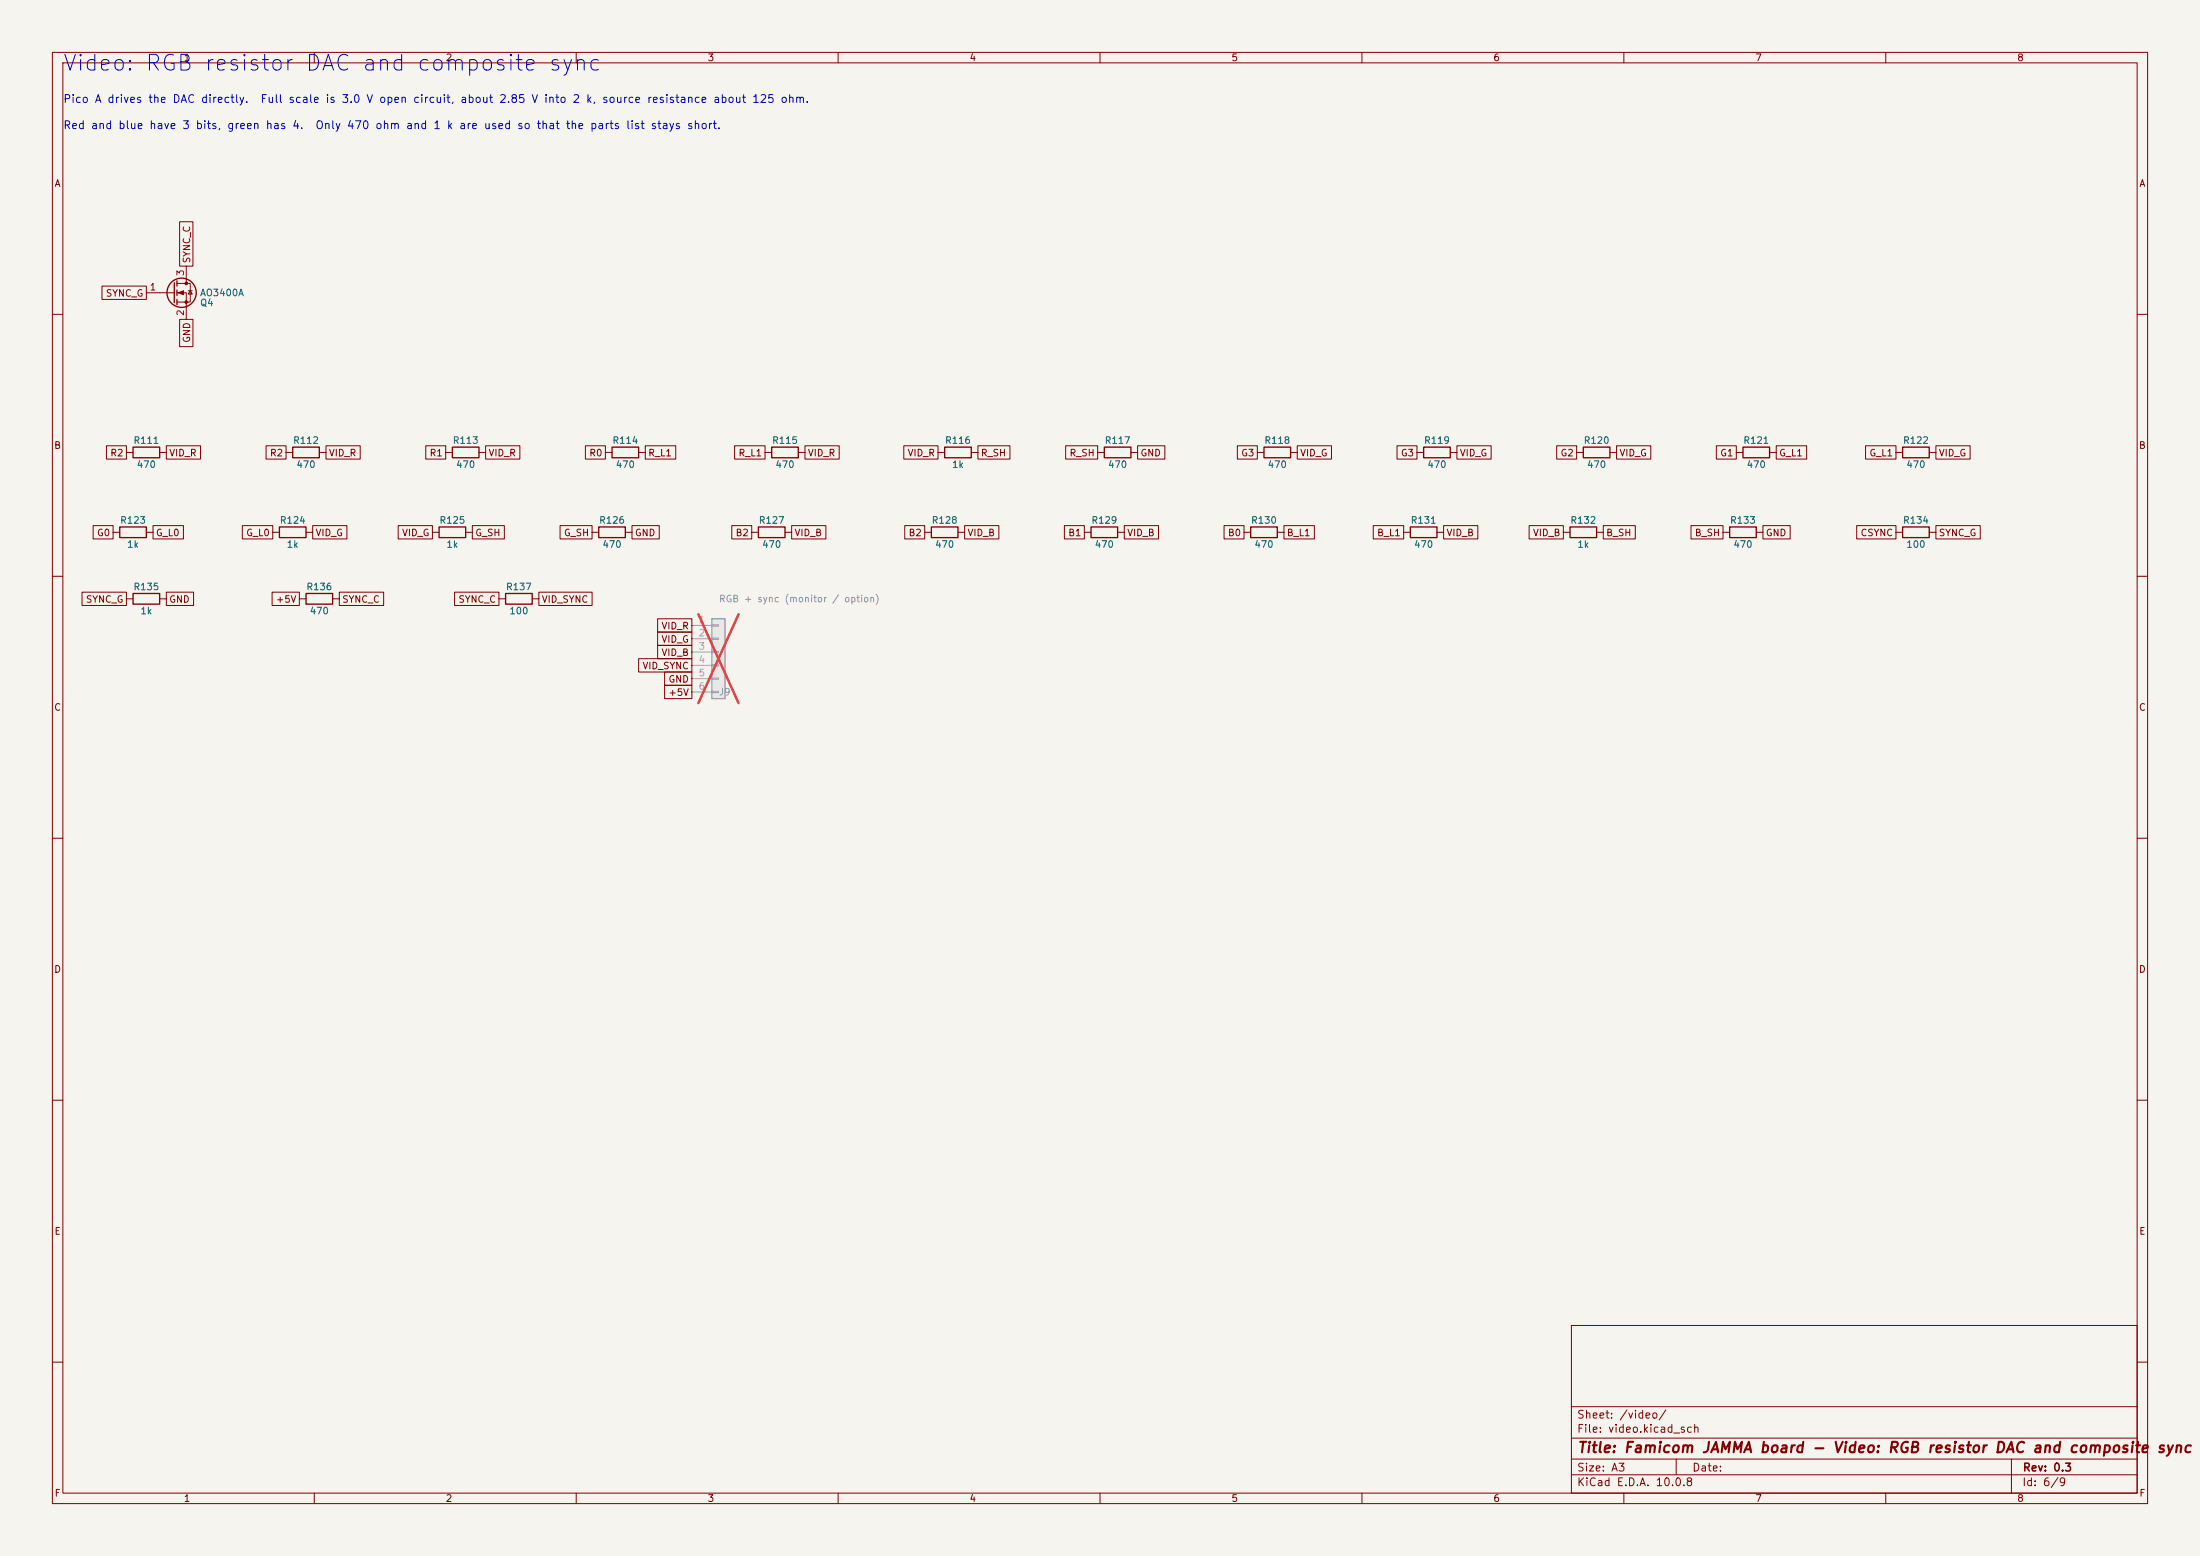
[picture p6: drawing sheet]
<svg xmlns="http://www.w3.org/2000/svg" width="420mm" height="297mm" viewBox="0 0 420 297" stroke-linecap="round" stroke-linejoin="round" font-family="sans-serif">
<path d="M0 0h420v297h-420z" fill="#f5f4ef" stroke="#f5f4ef" stroke-width=".19"/>
<g fill="none" stroke="#840000" stroke-width=".19">
<path d="M10 10h400v277h-400zM12 12h396v273h-396zM60 10v2M110 10v2M160 10v2M210 10v2M260 10v2M310 10v2M360 10v2M10 60h2M408 60h2M24.1 86.4h1.3"/>
<path d="M30.5 86.4h1.2M54.6 86.4h1.3M61 86.4h1.2M85.1 86.4h1.3M91.4 86.4h1.3M115.6 86.4h1.2M121.9 86.4h1.3M146 86.4h1.3M152.4 86.4h1.3M179.1 86.4h1.2M185.4 86.4h1.3M240 86.4h1.3"/>
<path d="M246.4 86.4h1.2M270.5 86.4h1.3M276.9 86.4h1.2M301 86.4h1.3M307.3 86.4h1.3M331.5 86.4h1.2M337.8 86.4h1.3M10 110h2M21.6 101.6h1.3M24.1 114.3h1.3M27.9 101.6h1.3M30.5 114.3h1.2"/>
<path d="M52.1 101.6h1.2M57.1 114.3h1.3M58.4 101.6h1.3M63.5 114.3h1.3M95.2 114.3h1.3M101.6 114.3h1.3M113 101.6h1.3M119.4 101.6h1.2M143.5 101.6h1.3M149.9 101.6h1.2M176.5 101.6h1.3M182.9 101.6h1.2"/>
<path d="M237.5 101.6h1.3M243.8 101.6h1.3M268 101.6h1.2M274.3 101.6h1.3M298.4 101.6h1.3M304.8 101.6h1.3M328.9 101.6h1.3M335.3 101.6h1.2M361.9 101.6h1.3M368.3 101.6h1.3M408 110h2M10 160h2"/>
<path d="M408 160h2M10 210h2M408 210h2M300 253h108v32h-108zM10 260h2M300 278.5h108M300 274.5h108M300 268.5h108M320 278.5v3M384 278.5v6.5M408 260h2M60 285v2"/>
<path d="M110 285v2M160 285v2M210 285v2M260 285v2M300 281.5h108M310 285v2M360 285v2"/>
</g>
<g fill="none" stroke="#840000" stroke-width=".25">
<path d="M25.4 85.3h5.1v2.1h-5.1zM55.9 85.3h5.1v2.1h-5.1zM86.4 85.3h5v2.1h-5zM116.8 85.3h5.1v2.1h-5.1zM147.3 85.3h5.1v2.1h-5.1zM180.3 85.3h5.1v2.1h-5.1zM241.3 85.3h5.1v2.1h-5.1zM271.8 85.3h5.1v2.1h-5.1zM302.3 85.3h5v2.1h-5zM332.7 85.3h5.1v2.1h-5.1zM22.9 100.6h5v2h-5zM25.4 113.3h5.1v2h-5.1z"/>
<path d="M53.3 100.6h5.1v2h-5.1zM58.4 113.3h5.1v2h-5.1zM96.5 113.3h5.1v2h-5.1zM114.3 100.6h5.1v2h-5.1zM144.8 100.6h5.1v2h-5.1zM177.8 100.6h5.1v2h-5.1zM238.8 100.6h5v2h-5zM269.2 100.6h5.1v2h-5.1zM299.7 100.6h5.1v2h-5.1zM330.2 100.6h5.1v2h-5.1zM363.2 100.6h5.1v2h-5.1z"/>
</g>
<path d="M135.9 118.1h2.5v15.3h-2.5z" fill="#ebeae8"/>
<path d="M135.9 118.1h2.5v15.3h-2.5z" fill="none" stroke="#9c9b98" stroke-width=".25"/>
<path d="M132.1 119.4h3.8M135.9 119.3h1.3v.2h-1.3zM132.1 121.9h3.8M132.1 124.5h3.8M132.1 127h3.8M132.1 129.5h3.8M132.1 132.1h3.8M135.9 121.8h1.3v.2h-1.3zM135.9 124.3h1.3v.3h-1.3zM135.9 126.9h1.3v.2h-1.3zM135.9 129.4h1.3v.3h-1.3zM135.9 132h1.3v.2h-1.3z" fill="none" stroke="#9c9b98" stroke-width=".19"/>
<path d="M133.3 117.3l7.7 16.9M141 117.3l-7.7 16.9" fill="none" stroke="#e12e31" stroke-width=".46"/>
<g fill="none" stroke="#840000" stroke-width=".25">
<path d="M33.3 54v3.8M33.8 53.6v1M33.8 55.4v1M33.8 57.2v1M210.8 85.3h5.1v2.1h-5.1zM363.2 85.3h5.1v2.1h-5.1zM83.8 100.6h5.1v2h-5.1zM208.3 100.6h5.1v2h-5.1z"/>
<circle cx="34.7" cy="55.9" r="2.79"/>
</g>
<g fill="none" stroke="#840000" stroke-width=".19">
<path d="M19.5 54.6h8.4v2.6h-8.4zM27.9 55.9h5.4M33.8 54.1h2.5v3.6h-2.5M33.8 55.9h1.8v5.1M34.3 42.3h2.5v8.5h-2.5zM35.6 50.8v3.3M35.9 55.5h.8M36.3 55.5l.4 .6h-.8zM34.3 61h2.5v5.2h-2.5zM20.3 85.1h3.8v2.5h-3.8zM31.7 85.1h6.6v2.5h-6.6zM50.8 85.1h3.8v2.5h-3.8z"/>
<path d="M62.2 85.1h6.6v2.5h-6.6zM81.3 85.1h3.8v2.5h-3.8zM92.7 85.1h6.5v2.5h-6.5zM111.8 85.1h3.8v2.5h-3.8zM123.2 85.1h5.8v2.5h-5.8zM140.2 85.1h5.8v2.5h-5.8zM153.7 85.1h6.5v2.5h-6.5zM172.5 85.1h6.6v2.5h-6.6zM186.7 85.1h6.1v2.5h-6.1zM203.4 85.1h6.1v2.5h-6.1zM209.5 86.4h1.3M215.9 86.4h1.3"/>
<path d="M217.2 85.1h5.2v2.5h-5.2zM236.2 85.1h3.8v2.5h-3.8zM247.6 85.1h6.6v2.5h-6.6zM266.7 85.1h3.8v2.5h-3.8zM278.1 85.1h6.6v2.5h-6.6zM297.2 85.1h3.8v2.5h-3.8zM308.6 85.1h6.5v2.5h-6.5zM327.7 85.1h3.8v2.5h-3.8zM339.1 85.1h5.8v2.5h-5.8zM356.1 85.1h5.8v2.5h-5.8zM361.9 86.4h1.3M368.3 86.4h1.3"/>
<path d="M369.6 85.1h6.5v2.5h-6.5zM15.7 113h8.4v2.6h-8.4zM17.8 100.3h3.8v2.6h-3.8zM29.2 100.3h5.8v2.6h-5.8zM31.7 113h5.3v2.6h-5.3zM46.3 100.3h5.8v2.6h-5.8zM51.9 113h5.2v2.6h-5.2zM59.7 100.3h6.5v2.6h-6.5zM64.8 113h8.4v2.6h-8.4zM76 100.3h6.5v2.6h-6.5zM82.5 101.6h1.3M86.8 113h8.4v2.6h-8.4z"/>
<path d="M88.9 101.6h1.3M90.2 100.3h6.1v2.6h-6.1zM102.9 113h10.1v2.6h-10.1zM106.9 100.3h6.1v2.6h-6.1zM120.6 100.3h5.3v2.6h-5.3zM125.5 118.1h6.6v2.6h-6.6zM139.7 100.3h3.8v2.6h-3.8zM151.1 100.3h6.6v2.6h-6.6zM172.7 100.3h3.8v2.6h-3.8zM184.1 100.3h6.6v2.6h-6.6zM203.2 100.3h3.8v2.6h-3.8zM207 101.6h1.3"/>
<path d="M213.4 101.6h1.2M214.6 100.3h6.6v2.6h-6.6zM233.7 100.3h3.8v2.6h-3.8zM245.1 100.3h5.8v2.6h-5.8zM262.2 100.3h5.8v2.6h-5.8zM275.6 100.3h6.5v2.6h-6.5zM291.9 100.3h6.5v2.6h-6.5zM306.1 100.3h6.1v2.6h-6.1zM322.8 100.3h6.1v2.6h-6.1zM336.5 100.3h5.3v2.6h-5.3zM354.4 100.3h7.5v2.6h-7.5zM369.6 100.3h8.4v2.6h-8.4z"/>
<path d="M121.9 125.7h10.2v2.6h-10.2zM125.5 120.6h6.6v2.6h-6.6zM125.5 123.2h6.6v2.5h-6.6zM126.9 128.3h5.2v2.5h-5.2zM126.9 130.8h5.2v2.6h-5.2z"/>
</g>
<g fill="#840000" stroke="#840000" stroke-width=".19">
<path d="M34 55.9l1.1-.4v.8z"/>
<circle cx="35.6" cy="54.1" r=".25"/>
<circle cx="35.6" cy="57.7" r=".25"/>
</g>
<text font-size="3" fill="#0000c2" x="11.8" y="14.3">Video: RGB resistor DAC and composite sync</text>
<g font-size="2" fill="#840000">
<text x="301" y="277.8">Title: Famicom JAMMA board - Video: RGB resistor DAC and composite</text>
<text x="411.5" y="277.8">sync</text>
</g>
<g font-size="1.5" fill="#0000c2">
<text x="12" y="20">Pico A drives the DAC directly.</text>
<text x="49.6" y="20">Full scale is 3.0 V open circuit, about 2.85 V into 2 k, source resistance about 125 ohm.</text>
<text x="12" y="25">Red and blue have 3 bits, green has 4.</text>
<text x="60.1" y="25">Only 470 ohm and 1 k are used so that the parts list stays short.</text>
</g>
<g font-size="1.5" fill="#840000">
<text x="300.9" y="273.8">File: video.kicad_sch</text>
<text x="300.9" y="271.1">Sheet: /video/</text>
<text x="300.9" y="281.2">Size: A3</text>
<text x="322.9" y="281.2">Date:</text>
<text x="386" y="281.2">Rev: 0.3</text>
<text x="300.9" y="284">KiCad E.D.A. 10.0.8</text>
<text x="385.9" y="284">Id: 6/9</text>
</g>
<g font-size="1.3" fill="#840000">
<text x="35" y="12">1</text>
<text x="85" y="12">2</text>
<text x="135" y="12">3</text>
<text x="185" y="12">4</text>
<text x="235" y="12">5</text>
<text x="285" y="12">6</text>
<text x="335" y="12">7</text>
<text x="385" y="12">8</text>
<text x="10.3" y="36">A</text>
<text x="408.3" y="36">A</text>
<text x="36.6" y="50.4" transform="rotate(-90 36.6 50.4)">SYNC_C</text>
<text x="20.1" y="56.9">SYNC_G</text>
<text x="36.6" y="65.5" transform="rotate(-90 36.6 65.5)">GND</text>
<text x="10.2" y="86">B</text>
<text x="20.9" y="87.4">R2</text>
<text x="32.2" y="87.4">VID_R</text>
<text x="51.4" y="87.4">R2</text>
<text x="62.7" y="87.4">VID_R</text>
<text x="81.9" y="87.4">R1</text>
<text x="93.2" y="87.4">VID_R</text>
<text x="112.4" y="87.4">R0</text>
<text x="123.6" y="87.4">R_L1</text>
<text x="140.9" y="87.4">R_L1</text>
<text x="154.1" y="87.4">VID_R</text>
<text x="173.2" y="87.4">VID_R</text>
<text x="187.1" y="87.4">R_SH</text>
<text x="204.1" y="87.4">R_SH</text>
<text x="217.6" y="87.4">GND</text>
<text x="236.8" y="87.4">G3</text>
<text x="248.1" y="87.4">VID_G</text>
<text x="267.3" y="87.4">G3</text>
<text x="278.6" y="87.4">VID_G</text>
<text x="297.8" y="87.4">G2</text>
<text x="309.1" y="87.4">VID_G</text>
<text x="328.3" y="87.4">G1</text>
<text x="339.5" y="87.4">G_L1</text>
<text x="356.8" y="87.4">G_L1</text>
<text x="370" y="87.4">VID_G</text>
<text x="408.2" y="86">B</text>
<text x="18.4" y="102.7">G0</text>
<text x="29.7" y="102.7">G_L0</text>
<text x="46.9" y="102.7">G_L0</text>
<text x="60.1" y="102.7">VID_G</text>
<text x="76.6" y="102.7">VID_G</text>
<text x="90.6" y="102.7">G_SH</text>
<text x="107.5" y="102.7">G_SH</text>
<text x="121.1" y="102.7">GND</text>
<text x="140.3" y="102.7">B2</text>
<text x="151.6" y="102.7">VID_B</text>
<text x="173.3" y="102.7">B2</text>
<text x="184.6" y="102.7">VID_B</text>
<text x="203.8" y="102.7">B1</text>
<text x="215.1" y="102.7">VID_B</text>
<text x="234.3" y="102.7">B0</text>
<text x="245.6" y="102.7">B_L1</text>
<text x="262.8" y="102.7">B_L1</text>
<text x="276" y="102.7">VID_B</text>
<text x="292.5" y="102.7">VID_B</text>
<text x="306.5" y="102.7">B_SH</text>
<text x="323.4" y="102.7">B_SH</text>
<text x="337" y="102.7">GND</text>
<text x="355.1" y="102.7">CSYNC</text>
<text x="370" y="102.7">SYNC_G</text>
<text x="16.3" y="115.4">SYNC_G</text>
<text x="32.2" y="115.4">GND</text>
<text x="52.6" y="115.4">+5V</text>
<text x="65.2" y="115.4">SYNC_C</text>
<text x="87.4" y="115.4">SYNC_C</text>
<text x="103.3" y="115.4">VID_SYNC</text>
<text x="126.2" y="123">VID_G</text>
<text x="126.2" y="120.4">VID_R</text>
<text x="126.2" y="125.5">VID_B</text>
<text x="122.5" y="128.1">VID_SYNC</text>
<text x="127.5" y="130.6">GND</text>
<text x="10.2" y="136">C</text>
<text x="127.5" y="133.1">+5V</text>
<text x="408.2" y="136">C</text>
<text x="10.2" y="186">D</text>
<text x="408.2" y="186">D</text>
<text x="10.3" y="236">E</text>
<text x="408.3" y="236">E</text>
<text x="10.3" y="286">F</text>
<text x="35" y="287">1</text>
<text x="85" y="287">2</text>
<text x="135" y="287">3</text>
<text x="185" y="287">4</text>
<text x="235" y="287">5</text>
<text x="285" y="287">6</text>
<text x="335" y="287">7</text>
<text x="385" y="287">8</text>
<text x="408.3" y="286">F</text>
</g>
<g font-size="1.3" fill="#a90000">
<text x="35.4" y="52.8" transform="rotate(-90 35.4 52.8)">3</text>
<text x="28.5" y="55.7">1</text>
<text x="35.4" y="60.4" transform="rotate(-90 35.4 60.4)">2</text>
</g>
<g font-size="1.3" fill="#006464">
<text x="38.1" y="58.7">Q4</text>
<text x="38.1" y="56.8">AO3400A</text>
<text x="25.4" y="85">R111</text>
<text x="26" y="89.6">470</text>
<text x="55.8" y="85">R112</text>
<text x="56.5" y="89.6">470</text>
<text x="86.3" y="85">R113</text>
<text x="87" y="89.6">470</text>
<text x="116.8" y="85">R114</text>
<text x="117.4" y="89.6">470</text>
<text x="147.3" y="85">R115</text>
<text x="147.9" y="89.6">470</text>
<text x="180.3" y="85">R116</text>
<text x="181.6" y="89.6">1k</text>
<text x="210.8" y="85">R117</text>
<text x="211.4" y="89.6">470</text>
<text x="241.3" y="85">R118</text>
<text x="241.9" y="89.6">470</text>
<text x="271.7" y="85">R119</text>
<text x="272.4" y="89.6">470</text>
<text x="302.2" y="85">R120</text>
<text x="302.9" y="89.6">470</text>
<text x="332.7" y="85">R121</text>
<text x="333.3" y="89.6">470</text>
<text x="363.2" y="85">R122</text>
<text x="363.8" y="89.6">470</text>
<text x="22.8" y="100.3">R123</text>
<text x="53.3" y="100.3">R124</text>
<text x="83.8" y="100.3">R125</text>
<text x="114.3" y="100.3">R126</text>
<text x="144.7" y="100.3">R127</text>
<text x="177.8" y="100.3">R128</text>
<text x="208.2" y="100.3">R129</text>
<text x="238.7" y="100.3">R130</text>
<text x="269.2" y="100.3">R131</text>
<text x="299.7" y="100.3">R132</text>
<text x="330.2" y="100.3">R133</text>
<text x="363.2" y="100.3">R134</text>
<text x="24.2" y="104.9">1k</text>
<text x="54.6" y="104.9">1k</text>
<text x="85.1" y="104.9">1k</text>
<text x="114.9" y="104.9">470</text>
<text x="145.4" y="104.9">470</text>
<text x="178.4" y="104.9">470</text>
<text x="208.9" y="104.9">470</text>
<text x="239.4" y="104.9">470</text>
<text x="269.8" y="104.9">470</text>
<text x="301" y="104.9">1k</text>
<text x="330.8" y="104.9">470</text>
<text x="363.8" y="104.9">100</text>
<text x="25.4" y="113">R135</text>
<text x="58.4" y="113">R136</text>
<text x="96.5" y="113">R137</text>
<text x="26.7" y="117.6">1k</text>
<text x="59" y="117.6">470</text>
<text x="97.1" y="117.6">100</text>
</g>
<g font-size="1.3" fill="#a5a4a2">
<text x="133.3" y="119.2">1</text>
<text x="133.3" y="121.8">2</text>
<text x="133.3" y="124.3">3</text>
<text x="133.3" y="126.9">4</text>
<text x="133.3" y="129.4">5</text>
<text x="133.3" y="131.9">6</text>
</g>
<g font-size="1.3" fill="#939391">
<text x="137.1" y="115.3">RGB + sync (monitor / option)</text>
<text x="137.1" y="133">J9</text>
</g>
</svg>
